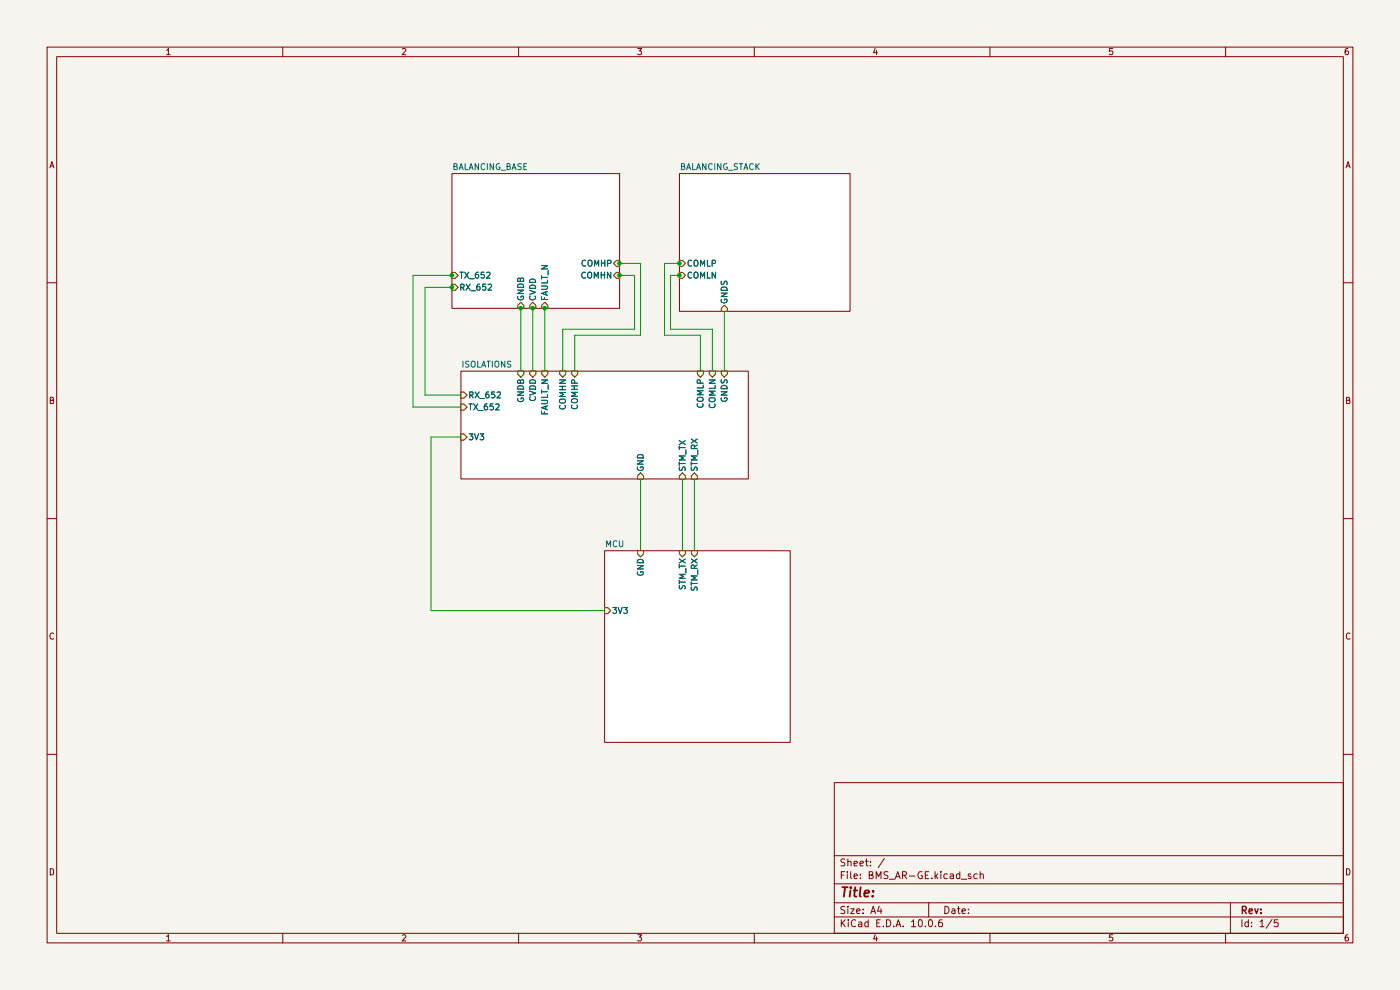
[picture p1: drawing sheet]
(kicad_sch
 (version 20260306)
 (generator "eeschema")
 (generator_version "10.0")
 (paper "A4")
 (lib_symbols)
 (junction
  (at 144.145 55.88)
  (diameter 0)
  (color 0 0 0 0))
 (junction
  (at 95.885 60.96)
  (diameter 0)
  (color 0 0 0 0))
 (junction
  (at 131.445 55.88)
  (diameter 0)
  (color 0 0 0 0))
 (junction
  (at 95.885 58.42)
  (diameter 0)
  (color 0 0 0 0))
 (junction
  (at 113.03 65.405)
  (diameter 0)
  (color 0 0 0 0))
 (junction
  (at 110.49 65.405)
  (diameter 0)
  (color 0 0 0 0))
 (junction
  (at 144.145 58.42)
  (diameter 0)
  (color 0 0 0 0))
 (junction
  (at 131.445 58.42)
  (diameter 0)
  (color 0 0 0 0))
 (junction
  (at 115.57 65.405)
  (diameter 0)
  (color 0 0 0 0))
 (wire
  (pts (xy 91.44 92.71) (xy 97.79 92.71))
  (stroke (width 0) (type default)))
 (wire
  (pts (xy 91.44 129.54) (xy 91.44 92.71))
  (stroke (width 0) (type default)))
 (wire
  (pts (xy 119.38 78.74) (xy 119.38 69.85))
  (stroke (width 0) (type default)))
 (wire
  (pts (xy 87.63 58.42) (xy 95.885 58.42))
  (stroke (width 0) (type default)))
 (wire
  (pts (xy 144.78 101.6) (xy 144.78 116.84))
  (stroke (width 0) (type default)))
 (wire
  (pts (xy 135.89 101.6) (xy 135.89 116.84))
  (stroke (width 0) (type default)))
 (wire
  (pts (xy 119.38 69.85) (xy 134.62 69.85))
  (stroke (width 0) (type default)))
 (wire
  (pts (xy 131.445 58.42) (xy 134.62 58.42))
  (stroke (width 0) (type default)))
 (wire
  (pts (xy 121.92 71.12) (xy 121.92 78.74))
  (stroke (width 0) (type default)))
 (wire
  (pts (xy 151.13 69.85) (xy 151.13 78.74))
  (stroke (width 0) (type default)))
 (wire
  (pts (xy 148.59 71.12) (xy 140.97 71.12))
  (stroke (width 0) (type default)))
 (wire
  (pts (xy 128.27 129.54) (xy 91.44 129.54))
  (stroke (width 0) (type default)))
 (wire
  (pts (xy 140.97 71.12) (xy 140.97 55.88))
  (stroke (width 0) (type default)))
 (wire
  (pts (xy 144.145 55.88) (xy 144.78 55.88))
  (stroke (width 0) (type default)))
 (wire
  (pts (xy 95.885 58.42) (xy 96.52 58.42))
  (stroke (width 0) (type default)))
 (wire
  (pts (xy 97.79 83.82) (xy 90.17 83.82))
  (stroke (width 0) (type default)))
 (wire
  (pts (xy 97.79 86.36) (xy 87.63 86.36))
  (stroke (width 0) (type default)))
 (wire
  (pts (xy 113.03 65.405) (xy 113.03 78.74))
  (stroke (width 0) (type default)))
 (wire
  (pts (xy 113.03 64.77) (xy 113.03 65.405))
  (stroke (width 0) (type default)))
 (wire
  (pts (xy 148.59 78.74) (xy 148.59 71.12))
  (stroke (width 0) (type default)))
 (wire
  (pts (xy 115.57 65.405) (xy 115.57 78.74))
  (stroke (width 0) (type default)))
 (wire
  (pts (xy 140.97 55.88) (xy 144.145 55.88))
  (stroke (width 0) (type default)))
 (wire
  (pts (xy 130.81 58.42) (xy 131.445 58.42))
  (stroke (width 0) (type default)))
 (wire
  (pts (xy 110.49 64.77) (xy 110.49 65.405))
  (stroke (width 0) (type default)))
 (wire
  (pts (xy 87.63 86.36) (xy 87.63 58.42))
  (stroke (width 0) (type default)))
 (wire
  (pts (xy 142.24 58.42) (xy 142.24 69.85))
  (stroke (width 0) (type default)))
 (wire
  (pts (xy 135.89 71.12) (xy 121.92 71.12))
  (stroke (width 0) (type default)))
 (wire
  (pts (xy 95.885 60.96) (xy 96.52 60.96))
  (stroke (width 0) (type default)))
 (wire
  (pts (xy 131.445 55.88) (xy 135.89 55.88))
  (stroke (width 0) (type default)))
 (wire
  (pts (xy 130.81 55.88) (xy 131.445 55.88))
  (stroke (width 0) (type default)))
 (wire
  (pts (xy 110.49 65.405) (xy 110.49 78.74))
  (stroke (width 0) (type default)))
 (wire
  (pts (xy 90.17 83.82) (xy 90.17 60.96))
  (stroke (width 0) (type default)))
 (wire
  (pts (xy 144.145 58.42) (xy 142.24 58.42))
  (stroke (width 0) (type default)))
 (wire
  (pts (xy 135.89 55.88) (xy 135.89 71.12))
  (stroke (width 0) (type default)))
 (wire
  (pts (xy 147.32 101.6) (xy 147.32 116.84))
  (stroke (width 0) (type default)))
 (wire
  (pts (xy 142.24 69.85) (xy 151.13 69.85))
  (stroke (width 0) (type default)))
 (wire
  (pts (xy 115.57 64.77) (xy 115.57 65.405))
  (stroke (width 0) (type default)))
 (wire
  (pts (xy 134.62 69.85) (xy 134.62 58.42))
  (stroke (width 0) (type default)))
 (wire
  (pts (xy 144.78 58.42) (xy 144.145 58.42))
  (stroke (width 0) (type default)))
 (wire
  (pts (xy 90.17 60.96) (xy 95.885 60.96))
  (stroke (width 0) (type default)))
 (sheet
  (at 144.145 36.83)
  (size 36.195 29.21)
  (exclude_from_sim no)
  (in_bom yes)
  (on_board yes)
  (dnp no)
  (fields_autoplaced yes)
  (stroke (width 0.1524) (type solid))
  (fill (color 0 0 0 0))
  (property "Sheetname" "BALANCING_STACK" (at 144.145 36.1184 0) (show_name no) (do_not_autoplace no) (effects (font (size 1.27 1.27)) (justify left bottom)))
  (property "Sheetfile" "BALANCING_STACK.kicad_sch" (at 144.145 66.6246 0) (hide yes) (show_name no) (do_not_autoplace no) (effects (font (size 1.27 1.27)) (justify left top)))
  (pin "COMLN" input (at 144.145 58.42 180) (effects (font (size 1.27 1.27)) (justify left)))
  (pin "COMLP" input (at 144.145 55.88 180) (effects (font (size 1.27 1.27)) (justify left))))
 (sheet
  (at 128.27 116.84)
  (size 39.37 40.64)
  (exclude_from_sim no)
  (in_bom yes)
  (on_board yes)
  (dnp no)
  (fields_autoplaced yes)
  (stroke (width 0.1524) (type solid))
  (fill (color 0 0 0 0))
  (property "Sheetname" "MCU" (at 128.27 116.1284 0) (show_name no) (do_not_autoplace no) (effects (font (size 1.27 1.27)) (justify left bottom)))
  (property "Sheetfile" "MCU.kicad_sch" (at 128.27 158.0646 0) (hide yes) (show_name no) (do_not_autoplace no) (effects (font (size 1.27 1.27)) (justify left top)))
  (property "Field2" "" (at 128.27 116.84 0) (hide yes) (show_name no) (do_not_autoplace no) (effects (font (size 1.27 1.27))))
  (pin "STM_RX" input (at 147.32 116.84 90) (effects (font (size 1.27 1.27)) (justify right)))
  (pin "STM_TX" input (at 144.78 116.84 90) (effects (font (size 1.27 1.27)) (justify right)))
  (pin "3V3" input (at 128.27 129.54 180) (effects (font (size 1.27 1.27)) (justify left)))
  (pin "GND" input (at 135.89 116.84 90) (effects (font (size 1.27 1.27)) (justify right))))
 (sheet
  (at 97.79 78.74)
  (size 60.96 22.86)
  (exclude_from_sim no)
  (in_bom yes)
  (on_board yes)
  (dnp no)
  (fields_autoplaced yes)
  (stroke (width 0.1524) (type solid))
  (fill (color 0 0 0 0))
  (property "Sheetname" "ISOLATIONS" (at 97.79 78.0284 0) (show_name no) (do_not_autoplace no) (effects (font (size 1.27 1.27)) (justify left bottom)))
  (property "Sheetfile" "ISOLATION.kicad_sch" (at 97.79 102.1846 0) (hide yes) (show_name no) (do_not_autoplace no) (effects (font (size 1.27 1.27)) (justify left top)))
  (pin "3V3" input (at 97.79 92.71 180) (effects (font (size 1.27 1.27)) (justify left)))
  (pin "COMHN" input (at 119.38 78.74 90) (effects (font (size 1.27 1.27)) (justify right)))
  (pin "COMHP" input (at 121.92 78.74 90) (effects (font (size 1.27 1.27)) (justify right)))
  (pin "COMLN" input (at 151.13 78.74 90) (effects (font (size 1.27 1.27)) (justify right)))
  (pin "COMLP" input (at 148.59 78.74 90) (effects (font (size 1.27 1.27)) (justify right)))
  (pin "CVDD" input (at 113.03 78.74 90) (effects (font (size 1.27 1.27)) (justify right)))
  (pin "GND" input (at 135.89 101.6 270) (effects (font (size 1.27 1.27)) (justify left)))
  (pin "RX_652" input (at 97.79 83.82 180) (effects (font (size 1.27 1.27)) (justify left)))
  (pin "STM_RX" input (at 147.32 101.6 270) (effects (font (size 1.27 1.27)) (justify left)))
  (pin "STM_TX" input (at 144.78 101.6 270) (effects (font (size 1.27 1.27)) (justify left)))
  (pin "TX_652" input (at 97.79 86.36 180) (effects (font (size 1.27 1.27)) (justify left)))
  (pin "FAULT_N" input (at 115.57 78.74 90) (effects (font (size 1.27 1.27)) (justify right)))
  (pin "GNDB" input (at 110.49 78.74 90) (effects (font (size 1.27 1.27)) (justify right))))
 (sheet
  (at 95.885 36.83)
  (size 35.56 28.575)
  (exclude_from_sim no)
  (in_bom yes)
  (on_board yes)
  (dnp no)
  (fields_autoplaced yes)
  (stroke (width 0.1524) (type solid))
  (fill (color 0 0 0 0))
  (property "Sheetname" "BALANCING_BASE" (at 95.885 36.1184 0) (show_name no) (do_not_autoplace no) (effects (font (size 1.27 1.27)) (justify left bottom)))
  (property "Sheetfile" "BALANCING_BASE.kicad_sch" (at 95.885 65.9896 0) (hide yes) (show_name no) (do_not_autoplace no) (effects (font (size 1.27 1.27)) (justify left top)))
  (pin "COMHN" input (at 131.445 58.42 0) (effects (font (size 1.27 1.27)) (justify right)))
  (pin "COMHP" input (at 131.445 55.88 0) (effects (font (size 1.27 1.27)) (justify right)))
  (pin "CVDD" input (at 113.03 65.405 270) (effects (font (size 1.27 1.27)) (justify left)))
  (pin "RX_652" input (at 95.885 60.96 180) (effects (font (size 1.27 1.27)) (justify left)))
  (pin "TX_652" input (at 95.885 58.42 180) (effects (font (size 1.27 1.27)) (justify left)))
  (pin "FAULT_N" input (at 115.57 65.405 270) (effects (font (size 1.27 1.27)) (justify left)))
  (pin "GNDB" input (at 110.49 65.405 270) (effects (font (size 1.27 1.27)) (justify left))))
 (sheet_instances
  (path ""
   (page "1")))
 (embedded_fonts no))
